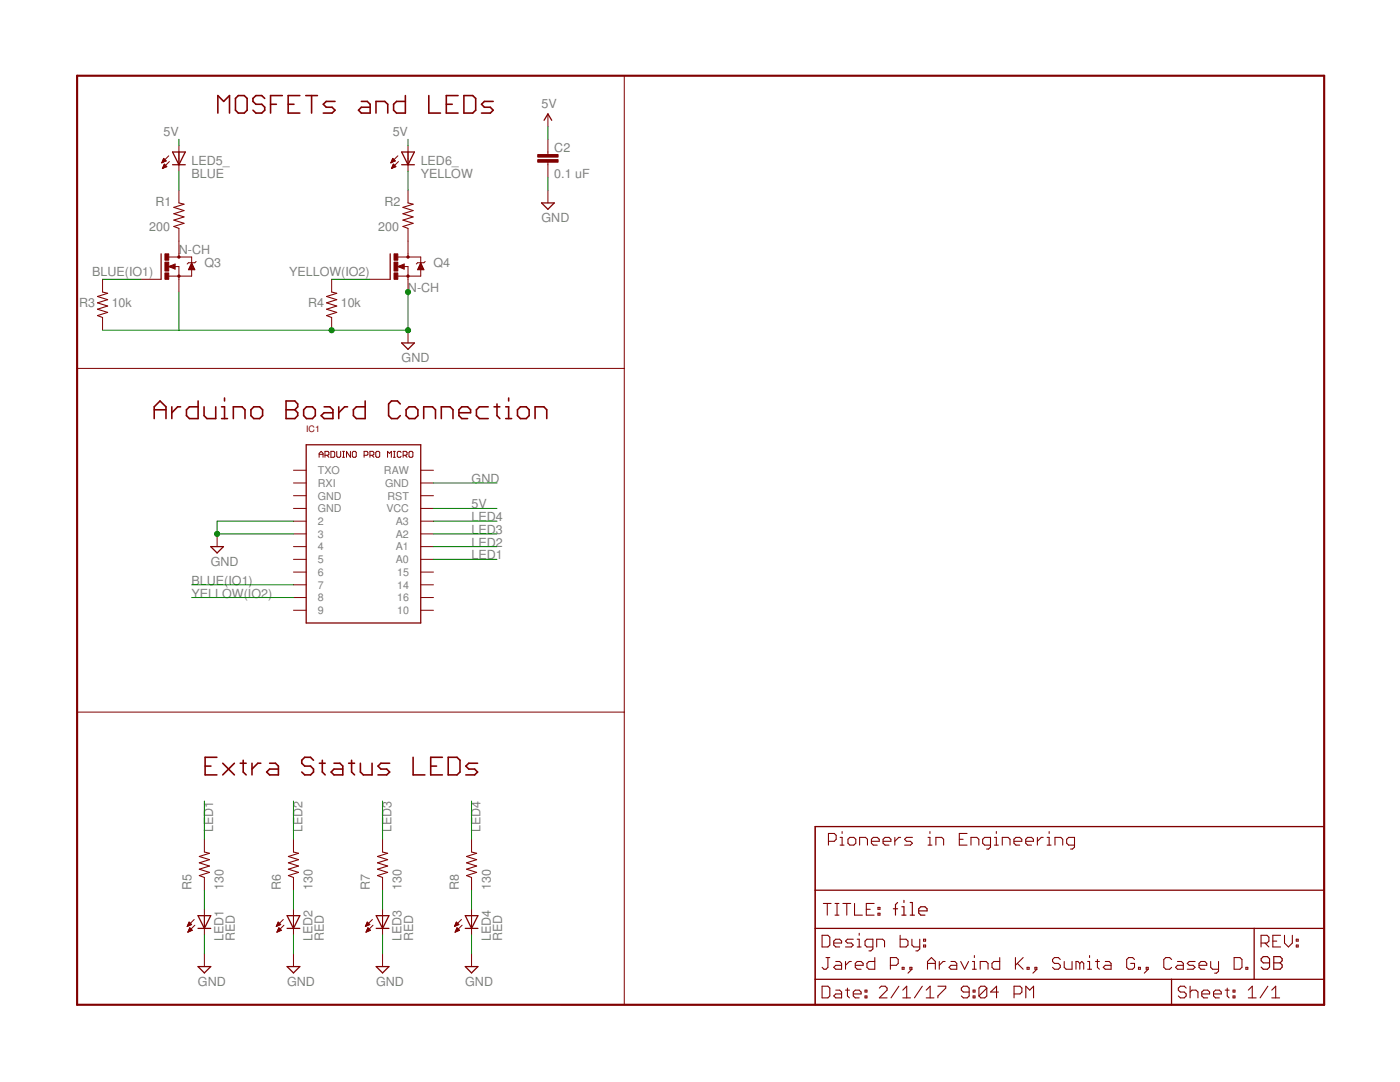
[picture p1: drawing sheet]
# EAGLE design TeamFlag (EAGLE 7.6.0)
FRAME1 (FRAME_SCHEMATIC): AUTHOR: Jared P., Aravind K., Sumita G., Casey D.; REVISION: 9B

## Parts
C2  0.1 uF  CAP0603-CAP  [0603-CAP]
IC1  ARDUINO_PRO_MICROSMD  [ARDUINO_PRO_MICRO_SM]
LED1  RED  LED0805  [LED-0805]
LED2  RED  LED0805  [LED-0805]
LED3  RED  LED0805  [LED-0805]
LED4  RED  LED0805  [LED-0805]
LED5_  BLUE  LEDLED5MM-NOFLAT  [LED5MM-NOFLAT]
LED6_  YELLOW  LEDLED5MM-NOFLAT  [LED5MM-NOFLAT]
Q3  N-CH  N-CHANNEL-MOSFETSOT23-3  [SOT23-3]
Q4  N-CH  N-CHANNEL-MOSFETSOT23-3  [SOT23-3]
R1  200  R-US_R0603  [R0603]
R2  200  R-US_R0603  [R0603]
R3  10k  R-US_R0603  [R0603]
R4  10k  R-US_R0603  [R0603]
R5  130  R-US_R0603  [R0603]
R6  130  R-US_R0603  [R0603]
R7  130  R-US_R0603  [R0603]
R8  130  R-US_R0603  [R0603]

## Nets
5V: C2.1 IC1.VCC LED5_.A LED6_.A
BLUE(IO1): IC1.7 Q3.1(G) R3.2
BSOURCE: Q3.3(D) R1.1
GND: C2.2 IC1.2 IC1.3 IC1.GND@2(GND) LED1.C LED2.C LED3.C LED4.C Q3.2(S) Q4.2(S) R3.1 R4.1
LED1: IC1.A0 R5.2
LED1R: LED1.A R5.1
LED2: IC1.A1 R6.2
LED2R: LED2.A R6.1
LED3: IC1.A2 R7.2
LED3R: LED3.A R7.1
LED4: IC1.A3 R8.2
LED4R: LED4.A R8.1
N$2: LED5_.K(C) R1.2
N$3: LED6_.K(C) R2.2
YELLOW(IO2): IC1.8 Q4.1(G) R4.2
YSOURCE: Q4.3(D) R2.1
Unconnected: IC1.4 IC1.5 IC1.6 IC1.9 IC1.10 IC1.14 IC1.15 IC1.16 IC1.GND IC1.GND@1(GND) IC1.RAW IC1.RST IC1.RX(RXI) IC1.TX(TXO)

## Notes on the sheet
- MOSFETs and LEDs
- Arduino Board Connection
- Extra Status LEDs
